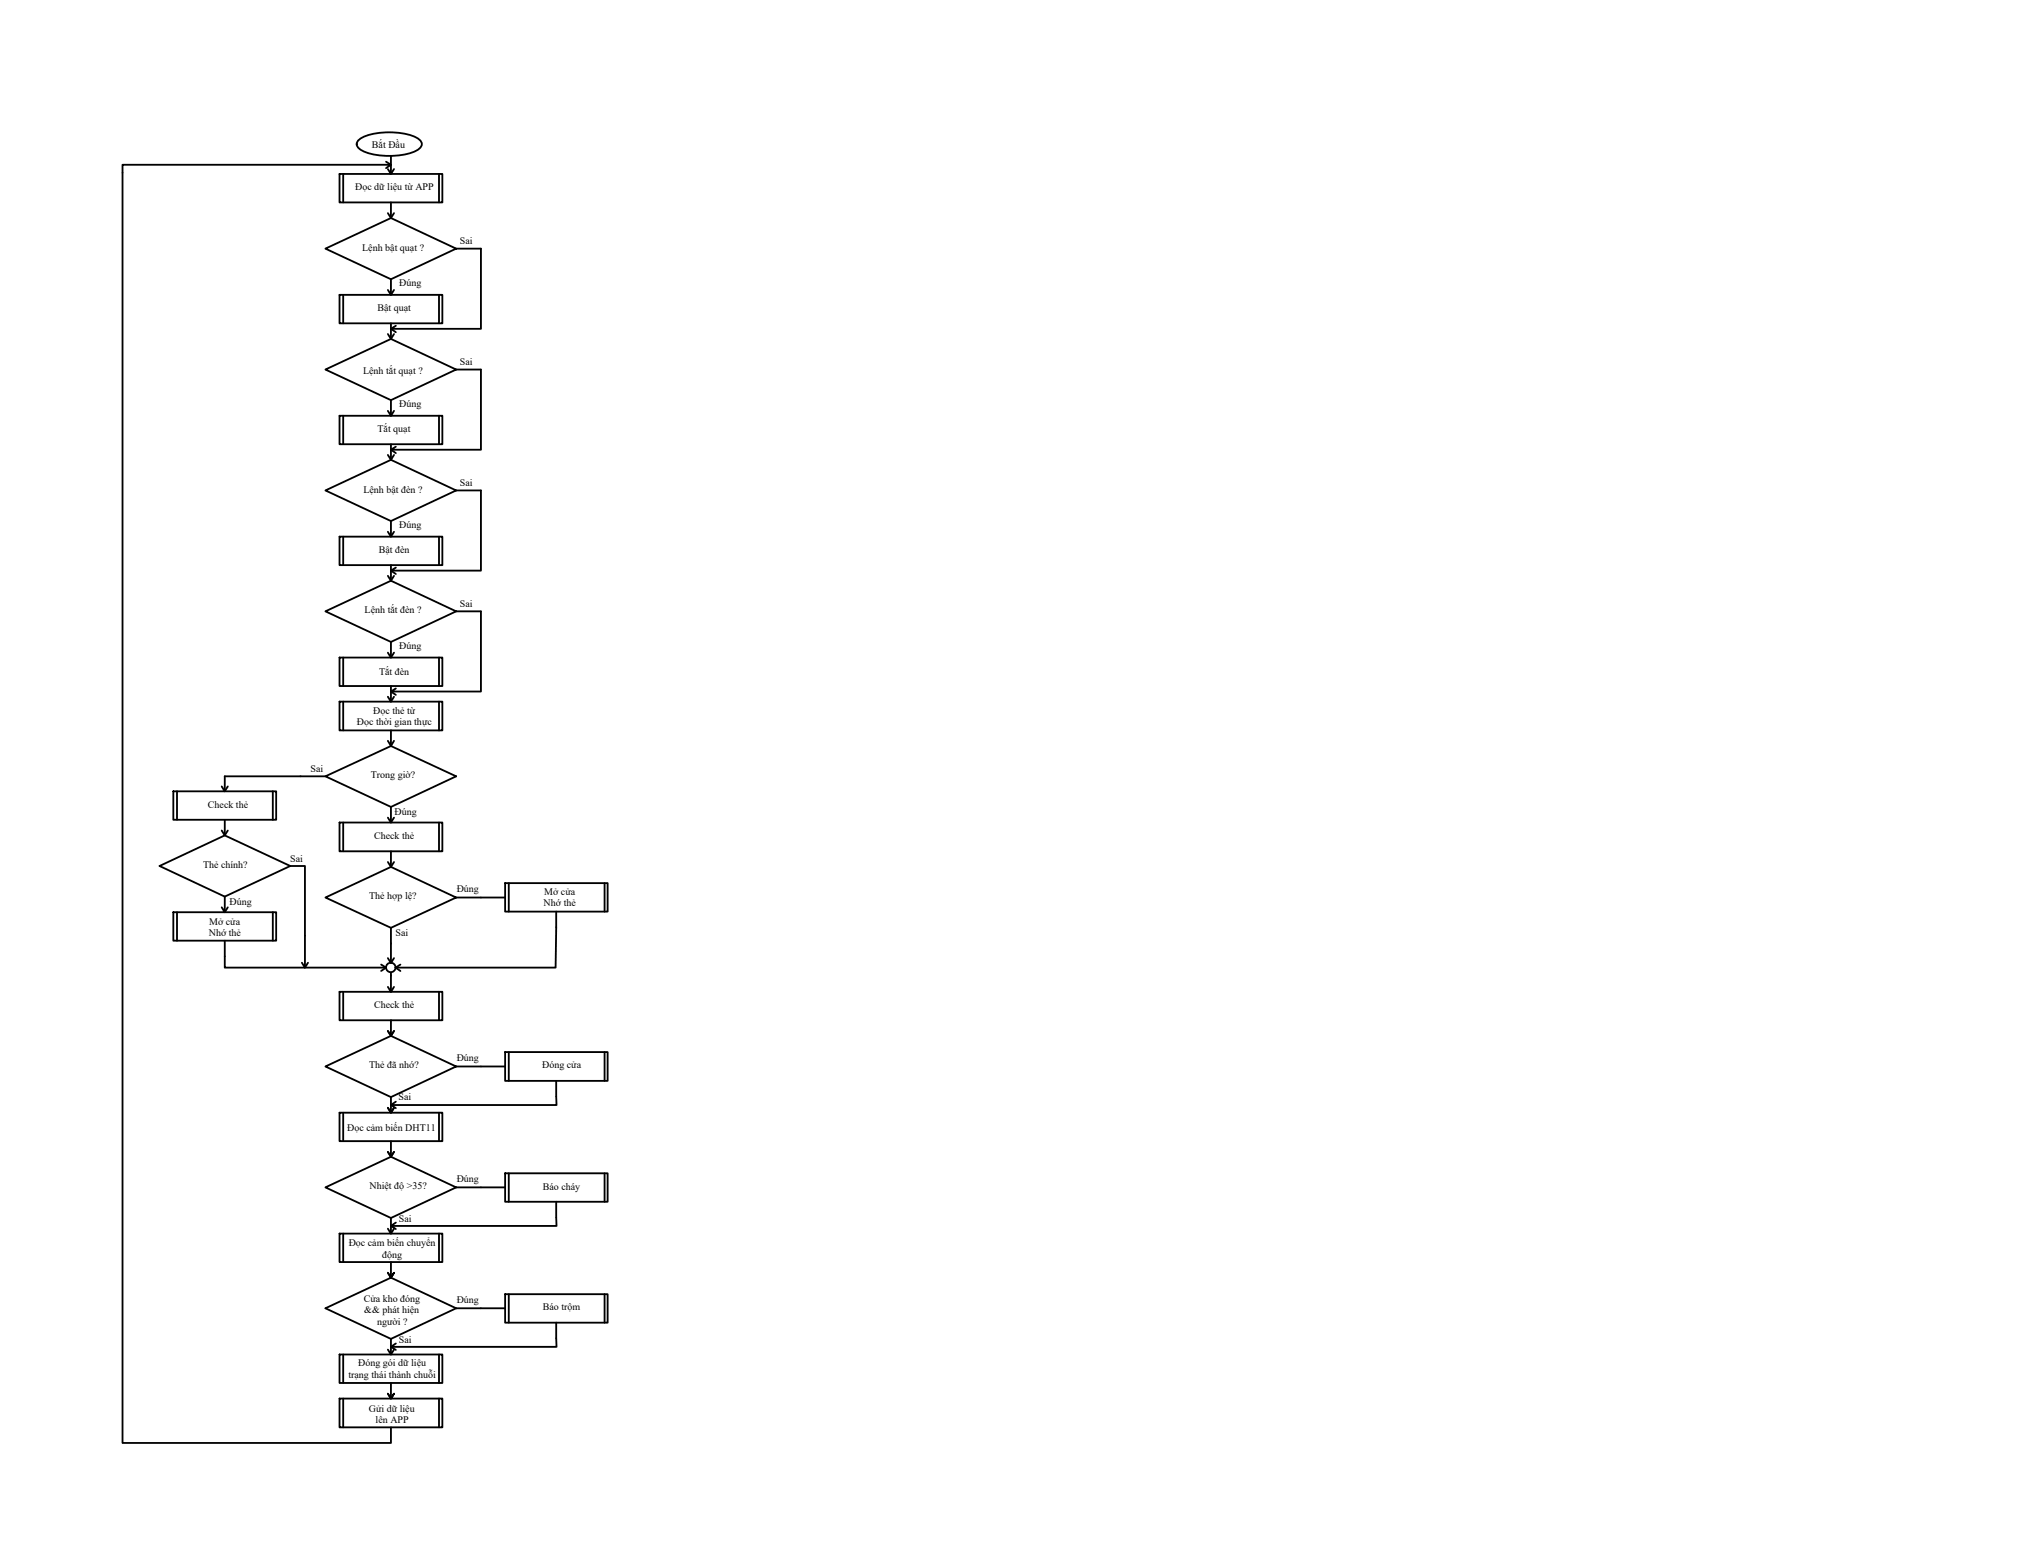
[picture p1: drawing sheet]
<svg xmlns="http://www.w3.org/2000/svg" width="279mm" height="216mm" viewBox="0 0 279 216" stroke-linecap="round" stroke-linejoin="round" font-family="sans-serif">
<!-- layer: 0 -->
<g fill="none" stroke="#000" stroke-width=".25">
<path d="M49.7 19.3a8.8 8.8 0 0 1 5.9-.9 4.2 4.2 0 0 1 2.7 1.2 .93 .93 0 0 1-.7 1.2 10.1 10.1 0 0 1-7.5 0 .89 .89 0 0 1-.7-.6 .89 .89 0 0 1 .3-.9zM47 24.1h14.2v3.9h-14.2zM47.5 24.1v3.9M53.4 23.3l.7-.5h-37.2v176.8h37.2v-2.2M53.4 22.4l.7 .4M54.1 21.6v2.5l-.4-.7M54.1 28v2.2l-.4-.7M54.1 38.6v2.2l-.4-.7M54.5 23.4l-.4 .7M54.5 29.5l-.4 .7M60.7 24.1v3.9M63.1 34.4l-9 4.2-9.1-4.2 9.1-4.2 9 4.2h3.4v11.1h-12.4l.7-.4"/>
<path d="M47 40.8h14.2v3.9h-14.2zM47 57.5h14.2v3.9h-14.2zM47.5 40.8v3.9M47.5 57.5v3.9M54.1 44.7v2.2l-.4-.7M54.1 55.3v2.2l-.4-.7M54.1 45.5l.7 .4M54.5 40.1l-.4 .7M54.5 46.2l-.4 .7M54.5 56.8l-.4 .7M60.7 40.8v3.9M60.7 57.5v3.9"/>
<path d="M63.1 51.1l-9 4.2-9.1-4.2 9.1-4.2 9 4.2h3.4v11.1h-12.4l.7-.4M47 74.2h14.2v4h-14.2zM47.5 74.2v4M54.1 61.4v2.2l-.4-.7M54.1 72.1v2.1l-.4-.7M54.1 78.2v2.1l-.4-.7M54.1 62.2l.7 .5M54.1 78.9l.7 .5M54.5 62.9l-.4 .7M54.5 73.5l-.4 .7M54.5 79.6l-.4 .7M60.7 74.2v4"/>
<path d="M63.1 67.8l-9 4.3-9.1-4.3 9.1-4.2 9 4.2h3.4v11.1h-12.4l.7-.4M47 97h14.2v4h-14.2zM47 90.9h14.2v4h-14.2zM47.5 90.9v4M47.5 97v4M54.1 88.8v2.1l-.4-.6M54.1 94.9v2.1l-.4-.6M54.1 95.6l.7 .5M54.5 90.3l-.4 .6M54.5 96.4l-.4 .6M60.7 90.9v4M60.7 97v4"/>
<path d="M63.1 84.6l-9 4.2-9.1-4.2 9.1-4.3 9 4.3h3.4v11h-12.4l.7-.4M24 109.4h14.2v4h-14.2zM24.5 109.4v4M30.7 108.8l.4 .6 .4-.6M30.7 114.9l.4 .6 .4-.6M31.1 113.4v2.1l-9 4.3 9 4.2 9-4.2M31.1 115.5l9 4.3M37.7 109.4v4M40.1 119.8h2.1v14l-.4-.6M45 107.4l9.1-4.2 9 4.2-9 4.2zM45 107.4h-13.9v2M47 113.8h14.2v3.9h-14.2z"/>
<path d="M47.5 113.8v3.9M54.1 101v2.2l-.4-.7M54.1 111.6v2.2l-.4-.7M54.1 117.7v2.2l-.4-.7M54.5 102.5l-.4 .7M54.5 113.1l-.4 .7M54.5 119.2l-.4 .7M60.7 113.8v3.9M24 126.2h14.2v3.9h-14.2zM24.5 126.2v3.9M31.1 124v2.2l-.4-.7M31.1 130.1v3.7h22.3"/>
<path d="M31.5 125.5l-.4 .7M37.7 126.2v3.9M42.6 133.2l-.4 .6M47 137.2h14.2v3.9h-14.2zM47.5 137.2v3.9M52.7 133.4l.7 .4-.7 .5M53.7 132.5l.4 .7 .4-.7M54.1 134.5v2.7l-.4-.7M54.1 128.3v4.9M54.5 136.5l-.4 .7M55.4 133.4l-.7 .4 .7 .5M60.7 137.2v3.9"/>
<path d="M63.1 124.1l-9 4.2-9.1-4.2 9.1-4.2 9 4.2h6.8M69.9 122.1h14.1v4h-14.1zM70.4 122.1v4M76.9 126.1l-.1 7.7h-22.1M83.6 122.1v4M45 147.5l9.1-4.2 9 4.2-9 4.2zM47 153.9h14.2v3.9h-14.2zM47.5 153.9v3.9M54.1 141.1v2.2l-.4-.7 .4 .7 .4-.7-.4 .7M54.1 151.7v2.2l-.4-.7 .4 .7 .4-.7-.4 .7M54.1 157.8v2.2l-.4-.7 .4 .7 .4-.7-.4 .7M54.1 152.8l.7 .5"/>
<path d="M60.7 153.9v3.9M63.1 147.5h6.8M69.9 145.5h14.1v4h-14.1zM70.4 145.5v4M76.9 149.5l.1 3.3h-22.9l.7-.4M83.6 145.5v4M45 164.2l9.1-4.2 9 4.2-9 4.3zM47 170.6h14.2v4h-14.2zM47.5 170.6v4M53.7 169.9l.4 .7 .4-.7M54.1 174.6v2.1l-.4-.7 .4 .7 .4-.7-.4 .7-9.1 4.2 9.1 4.3 9-4.3M54.1 168.5v2.1"/>
<path d="M54.1 169.6l.7 .4M54.1 176.7l9 4.2M60.7 170.6v4M63.1 164.2h6.8M69.9 162.3h14.1v3.9h-14.1zM69.9 179h14.1v3.9h-14.1zM70.4 162.3v3.9M70.4 179v3.9M76.9 166.2l.1 3.4h-22.9l.7-.5M83.6 162.3v3.9M83.6 179v3.9M47 187.3h14.2v4h-14.2z"/>
<path d="M47 193.4h14.2v4h-14.2zM47.5 187.3v4M47.5 193.4v4M53.7 186.7l.4 .6 .4-.6M54.1 191.3v2.1l-.4-.6 .4 .6 .4-.6-.4 .6M54.1 185.2v2.1M54.1 186.3l.7 .4M60.7 187.3v4M60.7 193.4v4M63.1 180.9h6.8M76.9 182.9l.1 3.4h-22.9l.7-.5"/>
<circle cx="54.1" cy="133.8" r=".66"/>
</g>
<g font-size="1.4">
<text x="51.4" y="20.5">Bắt Đầu</text>
<text x="49.1" y="26.3">Đọc dữ liệu từ APP</text>
<text x="50.1" y="34.8">Lệnh bật quạt ?</text>
<text x="63.6" y="33.8">Sai</text>
<text x="55.2" y="39.6">Đúng</text>
<text x="52.2" y="43">Bật quạt</text>
<text x="50.2" y="51.7">Lệnh tắt quạt ?</text>
<text x="63.6" y="50.5">Sai</text>
<text x="52.2" y="59.8">Tắt quạt</text>
<text x="55.2" y="56.3">Đúng</text>
<text x="50.3" y="68.2">Lệnh bật đèn ?</text>
<text x="63.6" y="67.2">Sai</text>
<text x="52.4" y="76.6">Bật đèn</text>
<text x="55.2" y="73">Đúng</text>
<text x="63.6" y="83.9">Sai</text>
<text x="50.4" y="84.9">Lệnh tắt đèn ?</text>
<text x="55.2" y="89.8">Đúng</text>
<text x="52.4" y="93.4">Tắt đèn</text>
<text x="49.4" y="100.3">Đọc thời gian thực</text>
<text x="51.6" y="98.7">Đọc thẻ từ</text>
<text x="42.9" y="106.8">Sai</text>
<text x="51.3" y="107.6">Trong giờ?</text>
<text x="28.8" y="111.7">Check thẻ</text>
<text x="54.6" y="112.8">Đúng</text>
<text x="28.1" y="120">Thẻ chính?</text>
<text x="40.1" y="119.2">Sai</text>
<text x="51.7" y="116">Check thẻ</text>
<text x="31.8" y="125.1">Đúng</text>
<text x="51.1" y="124.3">Thẻ hợp lệ?</text>
<text x="63.2" y="123.3">Đúng</text>
<text x="75.2" y="125.4">Nhớ thẻ</text>
<text x="75.3" y="123.8">Mở cửa</text>
<text x="28.9" y="129.5">Nhớ thẻ</text>
<text x="28.9" y="127.9">Mở cửa</text>
<text x="54.7" y="129.5">Sai</text>
<text x="51.7" y="139.4">Check thẻ</text>
<text x="51.1" y="147.7">Thẻ đã nhớ?</text>
<text x="63.2" y="146.7">Đúng</text>
<text x="75" y="147.8">Đóng cửa</text>
<text x="55.1" y="152.2">Sai</text>
<text x="48" y="156.4">Đọc cảm biến DHT11</text>
<text x="51.1" y="164.4">Nhiệt độ &gt;35?</text>
<text x="63.2" y="163.5">Đúng</text>
<text x="75.1" y="164.5">Báo cháy</text>
<text x="48.2" y="172.4">Đọc cảm biến chuyển</text>
<text x="52.8" y="174">động</text>
<text x="55.2" y="169.1">Sai</text>
<text x="50.3" y="180">Cửa kho đóng</text>
<text x="50.4" y="181.6">&amp;&amp; phát hiện</text>
<text x="52.2" y="183.2">người ?</text>
<text x="55.2" y="185.8">Sai</text>
<text x="63.2" y="180.2">Đúng</text>
<text x="75.1" y="181.2">Báo trộm</text>
<text x="48.2" y="190.6">trạng thái thành chuỗi</text>
<text x="49.5" y="188.9">Đóng gói dữ liệu</text>
<text x="51" y="195.3">Gửi dữ liệu</text>
<text x="52" y="196.8">lên APP</text>
</g>
</svg>
